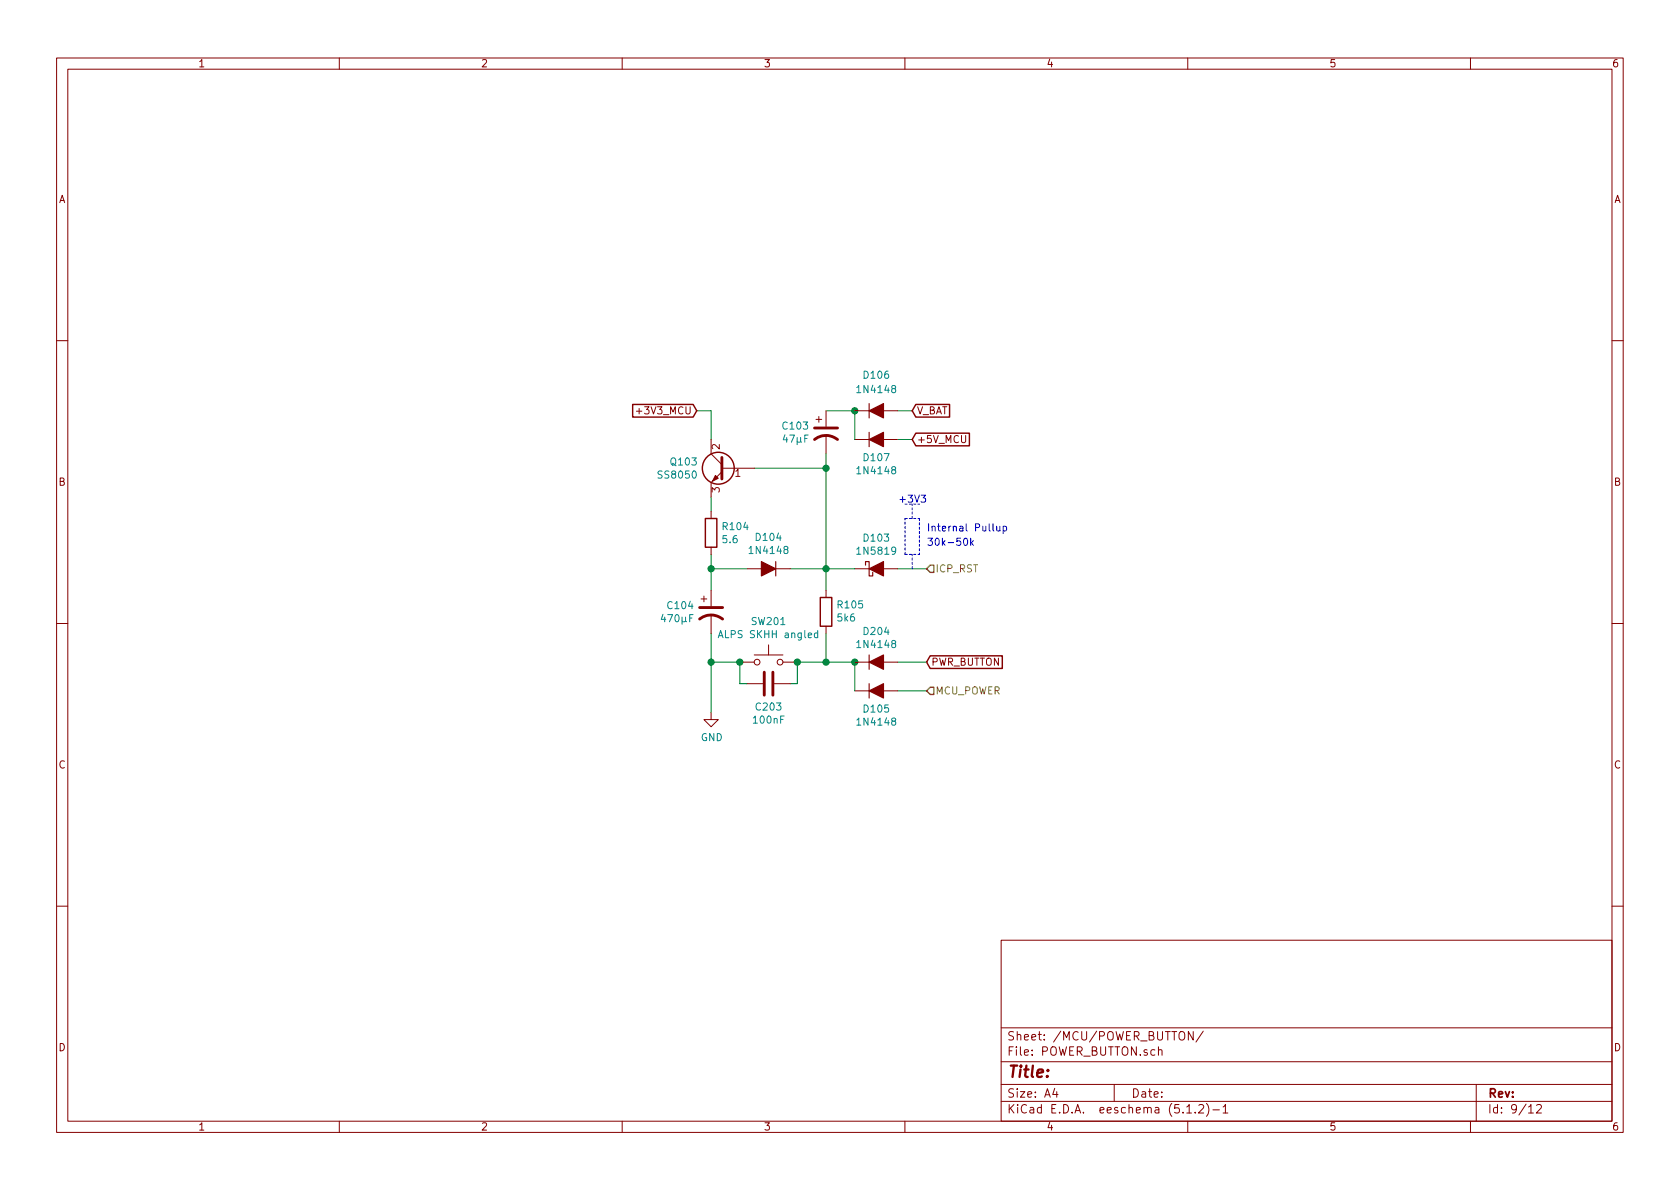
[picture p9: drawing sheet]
<svg xmlns="http://www.w3.org/2000/svg" width="297mm" height="210mm" viewBox="0 0 297 210" stroke-linecap="round" stroke-linejoin="round" font-family="sans-serif">
<g fill="none" stroke="#840000" stroke-width=".18">
<path d="M10 10.3h277v189.9h-277zM12 12.2h273v186.1h-273zM60 10.3v1.9M110 10.3v1.9M160 10.3v1.9M210 10.3v1.9M260 10.3v1.9M10 60.2h2M112.5 72.7h1M125.7 77.7v2.6l1.9 1.9M144.3 74.2h1M144.8 73.7v1"/>
<path d="M146 72.6v2.8M146 77v3.3M151.1 77.7h7.6M151.1 72.6h7.6M285 60.2h2M125.7 90.4v1.3M125.7 96.8v1.2M127.6 83.4l-1.9 1.9v2.6M127.6 82.8h5.7M10 110.3h2M124 105.9h1M124.5 105.4v1"/>
<path d="M125.7 104.4v2.8M125.7 108.7v3.3M130.8 117.1h2.5M132.1 100.6h7.6M133.3 115.8h5.1M135.9 114v1.8M138.4 117.1h2.6M146 104.4v1.3M146 110.7v1.3M151.1 100.6h7.6M151.1 117.1h7.6M285 110.3h2"/>
<path d="M125.7 126v1.2h1.3l-1.3 1.3-1.2-1.3h1.2M132.1 120.9h2.8M136.9 120.9h2.8M151.1 122.2h7.6M10 160.2h2M177 166.3h108v32h-108zM285 160.2h2M60 198.3v1.9M110 198.3v1.9M160 198.3v1.9M177 194.8h108M177 191.8h108"/>
<path d="M177 187.8h108M177 181.8h108M186.5 192.5l-.4 1h1M186.8 193v1M197 191.8v3M204.8 185.7l.3-.1 .3 .1 .1 .9M204.8 185.1v1.5M209.8 195.8l.5-.5v1.5M209.8 196.8h.9M210 198.3v1.9M211 182.4v1.5l-.9-1.5v1.5M211.3 196.7v.1"/>
<path d="M212 195.5l.2-.2h.3l.3 .5-.9 1h.9M212.8 182.3l-1.3 2M213.3 195.1a1.71 1.71 0 0 1 0 2.3M214.5 196.3h1.1M216.3 195.8l.4-.5v1.5M216.3 196.8h.8M260 198.3v1.9M261 191.8v6.5M270.3 195.8l.4-.5v1.5M270.3 196.8h.8M271.7 195.5l.2-.2h.4l.2 .5-.9 1h.9"/>
<circle cx="133.9" cy="117.1" r=".51"/>
<circle cx="137.9" cy="117.1" r=".51"/>
</g>
<g fill="#840000" stroke="#840000" stroke-width=".2">
<path d="M153.7 100.6l2.5-1.3v2.5z"/>
<path d="M153.7 77.7l2.5-1.3v2.6z"/>
<path d="M153.7 122.2l2.5-1.3v2.5z"/>
<path d="M134.6 99.3l2.6 1.3-2.6 1.2z"/>
<path d="M153.7 72.6l2.5-1.2v2.5z"/>
<path d="M153.7 117.1l2.5-1.3v2.6z"/>
</g>
<path d="M153.7 71.4v2.5M153.7 76.4v2.6M137.2 99.3v2.5M153 99.9v-.6h.7v2.5h.6v-.6M153.7 115.8v2.6M153.7 120.9v2.5" fill="none" stroke="#840000" stroke-width=".2"/>
<g fill="none" stroke="#008400" stroke-width=".18">
<path d="M123.2 72.6h2.5v5.1M146 72.6h5.1v5.1M158.7 77.7h2.6M158.7 72.6h2.6M125.7 87.9v2.5M125.7 98v6.4M133.3 82.8h12.7M146 80.3v24.1M125.7 100.6h6.4M125.7 112v14M125.7 117.1h5.1v3.8h1.3M139.7 100.6h11.4"/>
<path d="M146 112v5.1M158.7 100.6h5.1M158.7 117.1h5.1M139.7 120.9h1.3v-3.8h10.1v5.1M158.7 122.2h5.1"/>
</g>
<g fill="none" stroke="#840000" stroke-width=".25">
<path d="M111.9 71.5h10.7l.6 1.1-.6 1.2h-10.7zM161.9 76.6h9.5v2.2h-9.5l-.6-1.1zM161.9 71.5h6v2.3h-6l-.6-1.2zM124.7 91.7h2v5.1h-2zM145 105.7h2.1v5h-2.1zM164.5 116h12.7v2.2h-12.7l-.7-1.1z"/>
<circle cx="127" cy="82.8" r="2.82"/>
</g>
<path d="M144 77.7a3.3 3.3 0 0 1 4.1 0M144 75.7h4.1M127.6 80.9v3.8M123.7 109.5a3.3 3.3 0 0 1 4.1 0M123.7 107.4h4.1M135.1 118.9v4M136.7 118.9v4" fill="none" stroke="#840000" stroke-width=".51"/>
<g fill="#008400" stroke="#008400" stroke-width=".25">
<circle cx="146.1" cy="82.8" r=".51"/>
<circle cx="125.7" cy="100.6" r=".51"/>
<circle cx="125.7" cy="117.1" r=".51"/>
<circle cx="146.1" cy="117.1" r=".51"/>
<circle cx="146.1" cy="100.6" r=".51"/>
<circle cx="151.1" cy="72.6" r=".51"/>
<circle cx="151.1" cy="117.1" r=".51"/>
<circle cx="130.8" cy="117.1" r=".51"/>
<circle cx="141" cy="117.1" r=".51"/>
</g>
<path d="M126.5 84.1l.5 .5-1 .5z" fill="#840000" stroke="#840000" stroke-width=".18"/>
<path d="M164.5 99.9h.6v1.3h-.6l-.7-.6zM164.5 121.5h.6v1.3h-.6l-.7-.6z" fill="none" stroke="#848400" stroke-width=".25"/>
<path d="M160 98v-6.3M160 91.7h2.6M160 98h2.6M161.3 91.7v-2.6M162.6 91.7v6.3M161.3 100.6v-2.6" fill="none" stroke="#0000c2" stroke-width=".18" stroke-dasharray=".4 .4"/>
<path d="M162.9 87.5h.8l-.5 .5 .4 .2v.5l-.2 .1-.5-.1M170.5 95.3l.2-.1a.67 .67 0 0 1 .4 .6 .67 .67 0 0 1-.4 .6l-.3-.4zM171.6 95.2v1.2M171.8 96l.3 .4M172.1 95.6l-.5 .5M175.6 92.6v1.1l.1 .2M176.2 93.1l.1 .7 .3 .1 .2-.1M176.8 93.1v.8M177.4 93.1h.3l.3 .2-.1 .5h-.5M177.4 93.1v1.2" fill="none" stroke="#0000c2" stroke-width=".18"/>
<path d="M127 112.8l.4-1.3 .4 1.3M144.6 112l-.4-.1-.2 .3 .1 .5h.5M144.6 111.5v1.3" fill="none" stroke="#008484" stroke-width=".18"/>
<text font-size="2.8" fill="#840000" x="178" y="190.5">Title:</text>
<g font-size="2.1" fill="#840000">
<text x="178" y="184">Sheet: /MCU/POWER_BUTTON/</text>
<text x="178" y="186.7">File: POWER_BUTTON.sch</text>
<text x="178" y="196.9">KiCad E.D.A. eeschema (5.1.2)-1</text>
<text x="178" y="194.1">Size: A4</text>
<text x="200" y="194.1">Date:</text>
<text x="263" y="194.1">Rev:</text>
<text x="263" y="196.9">Id: 9/12</text>
</g>
<g font-size="1.8" fill="#840000">
<text x="35" y="11.9">1</text>
<text x="85" y="11.9">2</text>
<text x="135" y="11.9">3</text>
<text x="185" y="11.9">4</text>
<text x="235" y="11.9">5</text>
<text x="285" y="11.9">6</text>
<text x="10.4" y="35.9">A</text>
<text x="285.4" y="35.9">A</text>
<text x="113.2" y="73.3">+3V3_MCU</text>
<text x="162.1" y="73.3">V_BAT</text>
<text x="127.3" y="79.5" transform="rotate(-90 127.3 79.5)">2</text>
<text x="162.1" y="78.4">+5V_MCU</text>
<text x="10.4" y="85.9">B</text>
<text x="127.3" y="87.1" transform="rotate(-90 127.3 87.1)">3</text>
<text x="130" y="84.3">1</text>
<text x="285.4" y="85.9">B</text>
<text x="164.6" y="117.7">PWR_BUTTON</text>
<text x="10.4" y="135.9">C</text>
<text x="285.4" y="135.9">C</text>
<text x="10.4" y="185.9">D</text>
<text x="285.4" y="185.9">D</text>
<text x="35" y="199.9">1</text>
<text x="85" y="199.9">2</text>
<text x="135" y="199.9">3</text>
<text x="185" y="199.9">4</text>
<text x="235" y="199.9">5</text>
<text x="285" y="199.9">6</text>
</g>
<g font-size="1.8" fill="#008484">
<text x="151.8" y="69.5">1N4148</text>
<text x="152.8" y="67">D106</text>
<text x="138.5" y="76">C103</text>
<text x="118.7" y="82.3">Q103</text>
<text x="138.6" y="78.3">47µF</text>
<text x="151.8" y="83.9">1N4148</text>
<text x="152.8" y="81.6">D107</text>
<text x="116.6" y="84.6">SS8050</text>
<text x="127.9" y="93.7">R104</text>
<text x="133.8" y="95.7">D104</text>
<text x="152.8" y="95.8">D103</text>
<text x="127.9" y="96.1">5.6</text>
<text x="132.8" y="98">1N4148</text>
<text x="151.8" y="98.1">1N5819</text>
<text x="118.2" y="107.7">C104</text>
<text x="148.2" y="107.6">R105</text>
<text x="117.2" y="110">470µF</text>
<text x="127.7" y="112.8">ALPS SKHH angled</text>
<text x="133" y="110.5">SW201</text>
<text x="148.2" y="109.9">5k6</text>
<text x="152.8" y="112.3">D204</text>
<text x="151.8" y="114.6">1N4148</text>
<text x="133.8" y="125.6">C203</text>
<text x="123.9" y="131.1">GND</text>
<text x="133.3" y="128">100nF</text>
<text x="151.8" y="128.3">1N4148</text>
<text x="152.8" y="126">D105</text>
</g>
<g font-size="1.8" fill="#0000c2">
<text x="158.7" y="88.9">+3V3</text>
<text x="163.8" y="94">Internal Pullup</text>
<text x="163.8" y="96.5">30k-50k</text>
</g>
<g font-size="1.8" fill="#848400">
<text x="165.4" y="101.2">ICP_RST</text>
<text x="165.4" y="122.8">MCU_POWER</text>
</g>
</svg>
